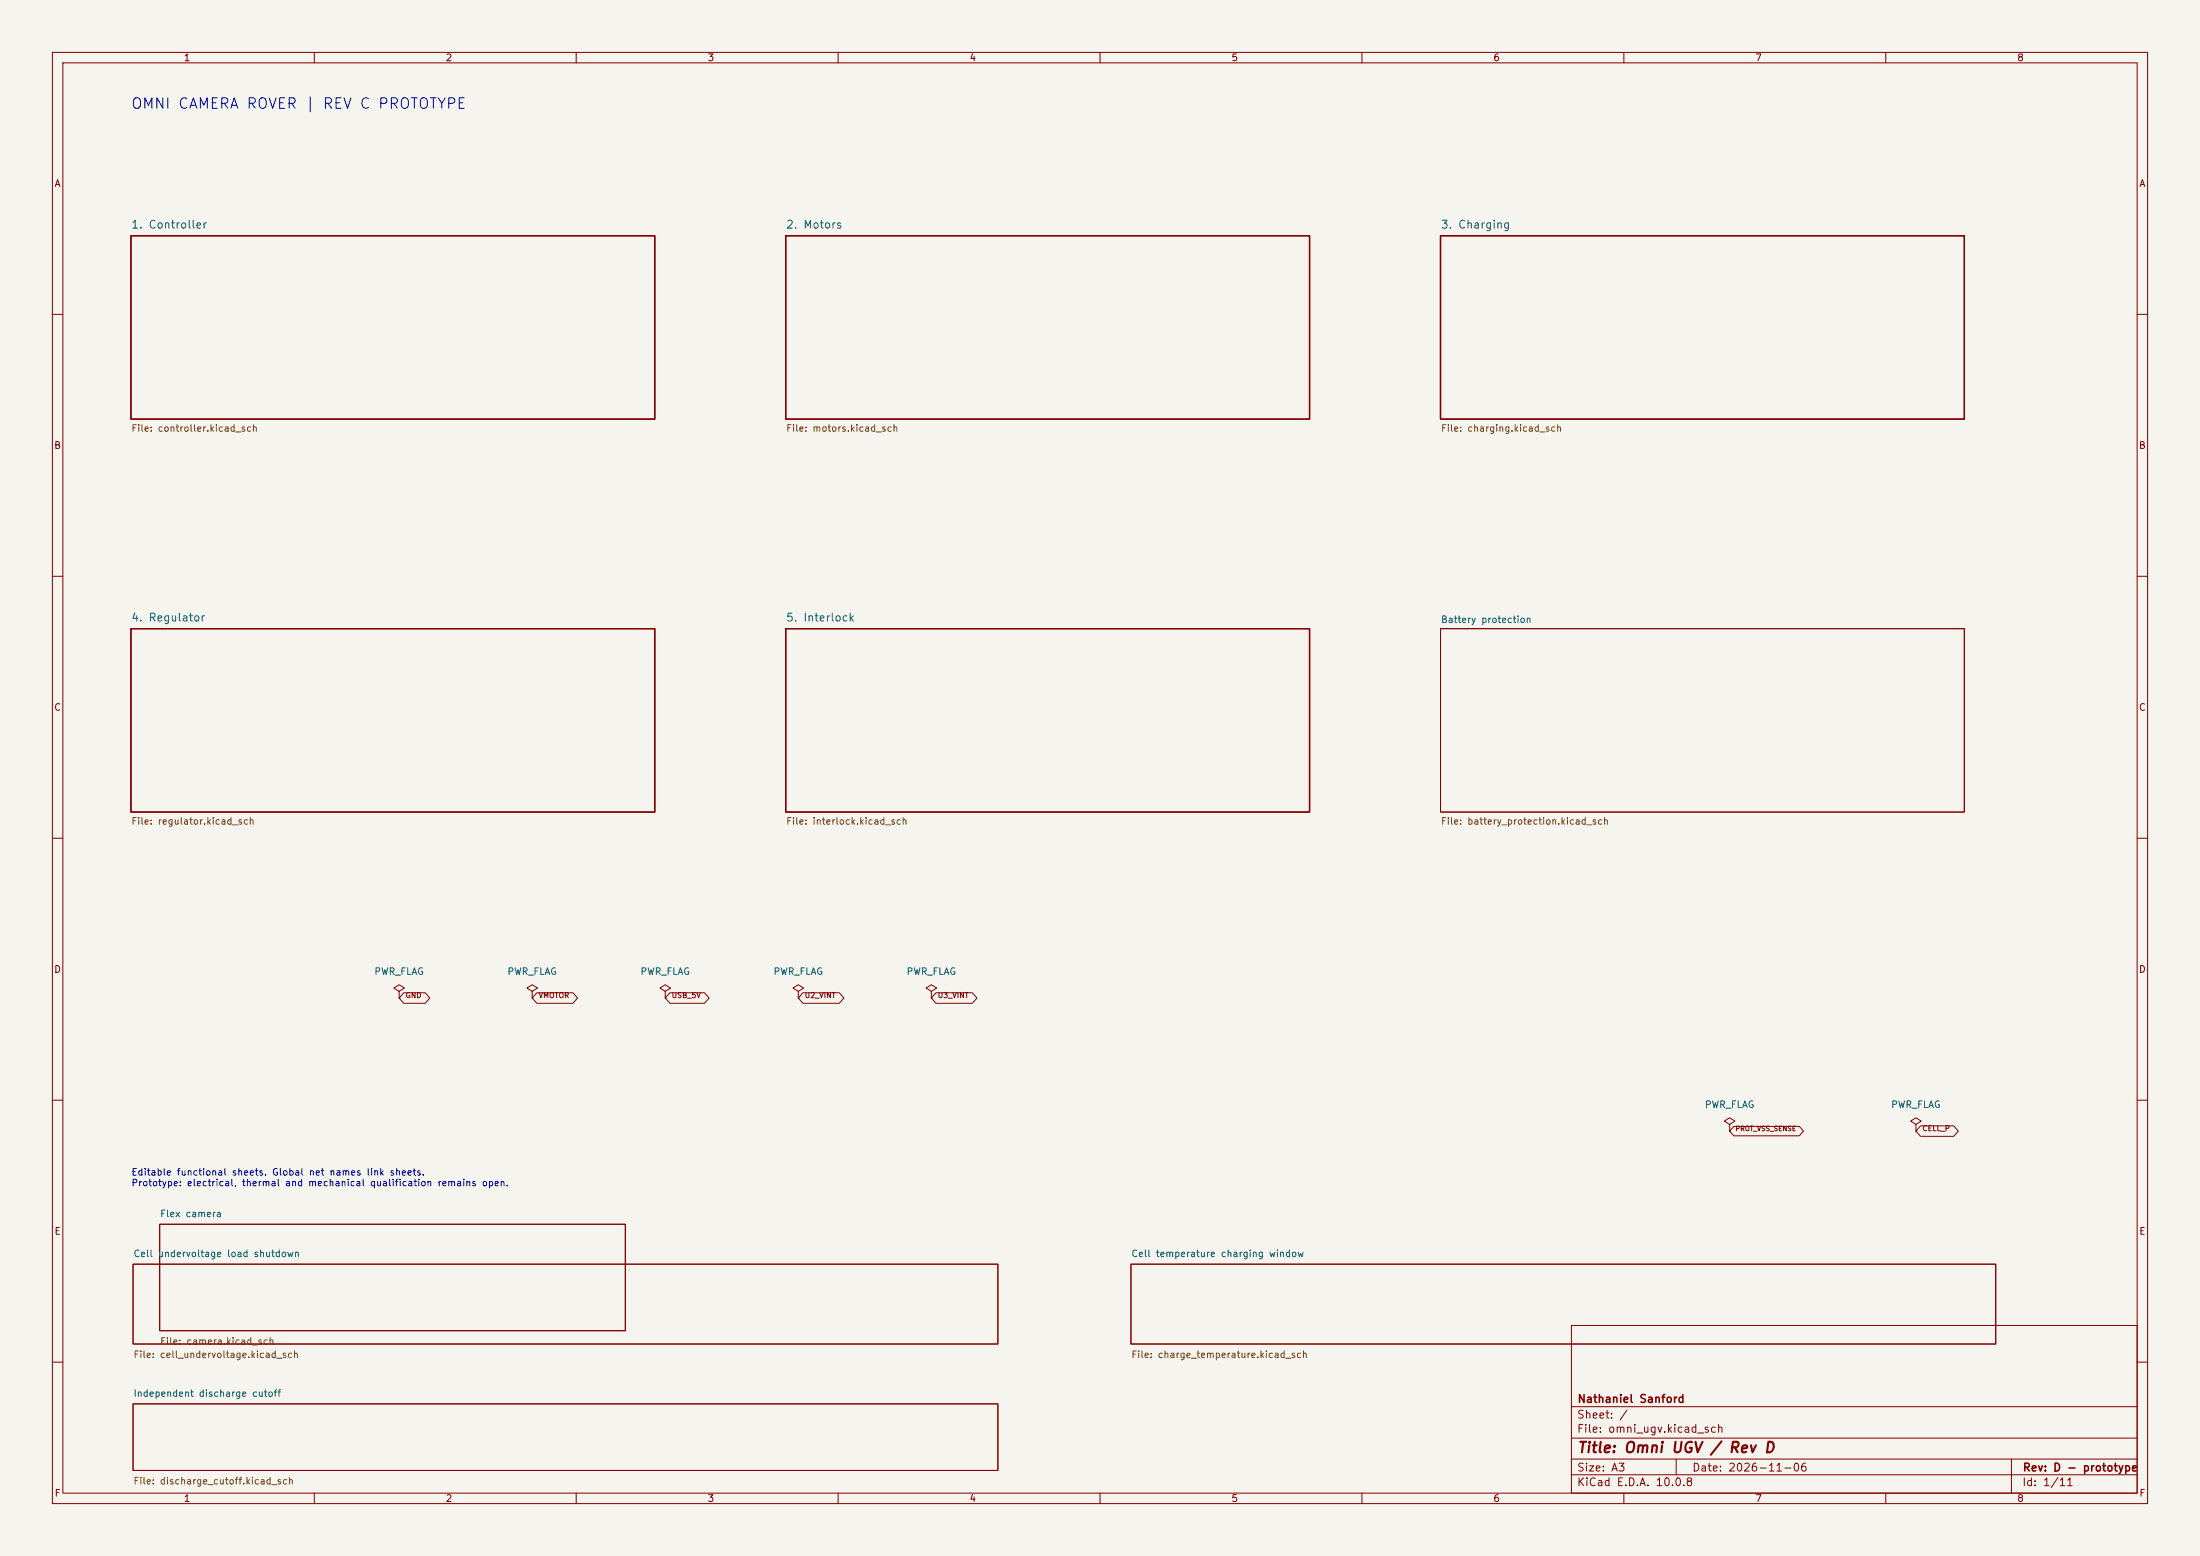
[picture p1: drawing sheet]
<svg xmlns="http://www.w3.org/2000/svg" width="420mm" height="297mm" viewBox="0 0 420 297" stroke-linecap="round" stroke-linejoin="round" font-family="sans-serif">
<path d="M0 0h420v297h-420z" fill="#f5f4ef" stroke="#f5f4ef" stroke-width=".19"/>
<g fill="none" stroke="#840000" stroke-width=".19">
<path d="M10 10h400v277h-400zM12 12h396v273h-396zM60 10v2M110 10v2M160 10v2M210 10v2M260 10v2M310 10v2M360 10v2M10 60h2M408 60h2M10 110h2"/>
<path d="M408 110h2M275 120h100v35h-100zM10 160h2M408 160h2M76.2 189.2l1-.6-1-.6-1 .6 1 .6v1.3M76.2 190.5h.1M77.1 189.5h4.1l.8 1-.8 1h-4.1l-.9-1zM101.6 189.2l1-.6-1-.6-1 .6 1 .6v1.3M101.6 190.5h.1M102.5 189.5h6.9l.9 1-.9 1h-6.9l-.9-1zM127 189.2l1-.6-1-.6-1 .6 1 .6v1.3M127 190.5h.1"/>
<path d="M127.9 189.5h6.6l.9 1-.9 1h-6.6l-.9-1zM152.4 189.2l1-.6-1-.6-1 .6 1 .6v1.3M152.4 190.5h.1M153.3 189.5h6.9l.9 1-.9 1h-6.9l-.9-1zM177.8 189.2l1-.6-1-.6-1 .6 1 .6v1.3M177.8 190.5h.1M178.7 189.5h6.9l.9 1-.9 1h-6.9l-.9-1zM10 210h2M330.2 214.6l1-.6-1-.6-1 .6 1 .6v1.3M330.2 215.9h.1M331 215h12.5l.8 .9-.8 .9h-12.5l-.8-.9zM365.8 214.6l1-.6-1-.6-1.1 .6 1.1 .6v1.3"/>
<path d="M365.8 215.9h.1M366.6 214.9h6.4l.8 1-.8 1h-6.4l-.8-1zM408 210h2M30.5 233.7h88.9v20.3h-88.9zM25.4 241.3h165.1v15.2h-165.1zM215.9 241.3h165.1v15.2h-165.1zM300 253h108v32h-108zM10 260h2M25.4 268h165.1v12.7h-165.1zM300 278.5h108M300 274.5h108M300 268.5h108"/>
<path d="M320 278.5v3M384 278.5v6.5M408 260h2M60 285v2M110 285v2M160 285v2M210 285v2M260 285v2M300 281.5h108M310 285v2M360 285v2"/>
</g>
<path d="M25 45h100v35h-100zM150 45h100v35h-100zM275 45h100v35h-100zM25 120h100v35h-100zM150 120h100v35h-100z" fill="none" stroke="#840000" stroke-width=".25"/>
<text font-size="2" fill="#0000c2" x="24.9" y="21.3">OMNI CAMERA ROVER | REV C PROTOTYPE</text>
<text font-size="2" fill="#840000" x="301" y="277.8">Title: Omni UGV / Rev D</text>
<g font-size="1.5" fill="#006464">
<text x="25" y="44">1. Controller</text>
<text x="150" y="44">2. Motors</text>
<text x="275" y="44">3. Charging</text>
<text x="25" y="119">4. Regulator</text>
<text x="150" y="119">5. Interlock</text>
</g>
<g font-size="1.5" fill="#840000">
<text x="301" y="268.1">Nathaniel Sanford</text>
<text x="300.9" y="273.8">File: omni_ugv.kicad_sch</text>
<text x="300.9" y="271.1">Sheet: /</text>
<text x="300.9" y="281.2">Size: A3</text>
<text x="322.9" y="281.2">Date: 2026-11-06</text>
<text x="386" y="281.2">Rev: D - prototype</text>
<text x="300.9" y="284">KiCad E.D.A. 10.0.8</text>
<text x="385.9" y="284">Id: 1/11</text>
</g>
<g font-size="1.3" fill="#840000">
<text x="35" y="12">1</text>
<text x="85" y="12">2</text>
<text x="135" y="12">3</text>
<text x="185" y="12">4</text>
<text x="235" y="12">5</text>
<text x="285" y="12">6</text>
<text x="335" y="12">7</text>
<text x="385" y="12">8</text>
<text x="10.3" y="36">A</text>
<text x="408.3" y="36">A</text>
<text x="10.2" y="86">B</text>
<text x="408.2" y="86">B</text>
<text x="10.2" y="136">C</text>
<text x="408.2" y="136">C</text>
<text x="10.2" y="186">D</text>
<text x="408.2" y="186">D</text>
<text x="10.3" y="236">E</text>
<text x="408.3" y="236">E</text>
<text x="10.3" y="286">F</text>
<text x="35" y="287">1</text>
<text x="85" y="287">2</text>
<text x="135" y="287">3</text>
<text x="185" y="287">4</text>
<text x="235" y="287">5</text>
<text x="285" y="287">6</text>
<text x="335" y="287">7</text>
<text x="385" y="287">8</text>
<text x="408.3" y="286">F</text>
</g>
<g font-size="1.3" fill="#725600">
<text x="25" y="82.7">File: controller.kicad_sch</text>
<text x="150" y="82.7">File: motors.kicad_sch</text>
<text x="275" y="82.7">File: charging.kicad_sch</text>
<text x="25" y="157.7">File: regulator.kicad_sch</text>
<text x="150" y="157.7">File: interlock.kicad_sch</text>
<text x="275" y="157.7">File: battery_protection.kicad_sch</text>
<text x="30.5" y="257">File: camera.kicad_sch</text>
<text x="25.4" y="259.5">File: cell_undervoltage.kicad_sch</text>
<text x="215.9" y="259.5">File: charge_temperature.kicad_sch</text>
<text x="25.4" y="283.6">File: discharge_cutoff.kicad_sch</text>
</g>
<g font-size="1.3" fill="#006464">
<text x="275" y="119.2">Battery protection</text>
<text x="71.4" y="186.4">PWR_FLAG</text>
<text x="96.8" y="186.4">PWR_FLAG</text>
<text x="122.2" y="186.4">PWR_FLAG</text>
<text x="147.6" y="186.4">PWR_FLAG</text>
<text x="173" y="186.4">PWR_FLAG</text>
<text x="325.4" y="211.8">PWR_FLAG</text>
<text x="360.9" y="211.8">PWR_FLAG</text>
<text x="30.5" y="232.6">Flex camera</text>
<text x="25.4" y="240.3">Cell undervoltage load shutdown</text>
<text x="215.9" y="240.3">Cell temperature charging window</text>
<text x="25.4" y="266.9">Independent discharge cutoff</text>
</g>
<g font-size="1.3" fill="#0000c2">
<text x="25" y="224.7">Editable functional sheets. Global net names link sheets.</text>
<text x="25" y="226.7">Prototype: electrical, thermal and mechanical qualification remains open.</text>
</g>
<g font-size="1" fill="#840000">
<text x="77.3" y="190.7">GND</text>
<text x="102.7" y="190.7">VMOTOR</text>
<text x="128.1" y="190.7">USB_5V</text>
<text x="153.5" y="190.7">U2_VINT</text>
<text x="178.9" y="190.7">U3_VINT</text>
<text x="366.9" y="216.1">CELL_P</text>
</g>
<text font-size=".9" fill="#840000" x="331.2" y="216.1">PROT_VSS_SENSE</text>
</svg>
